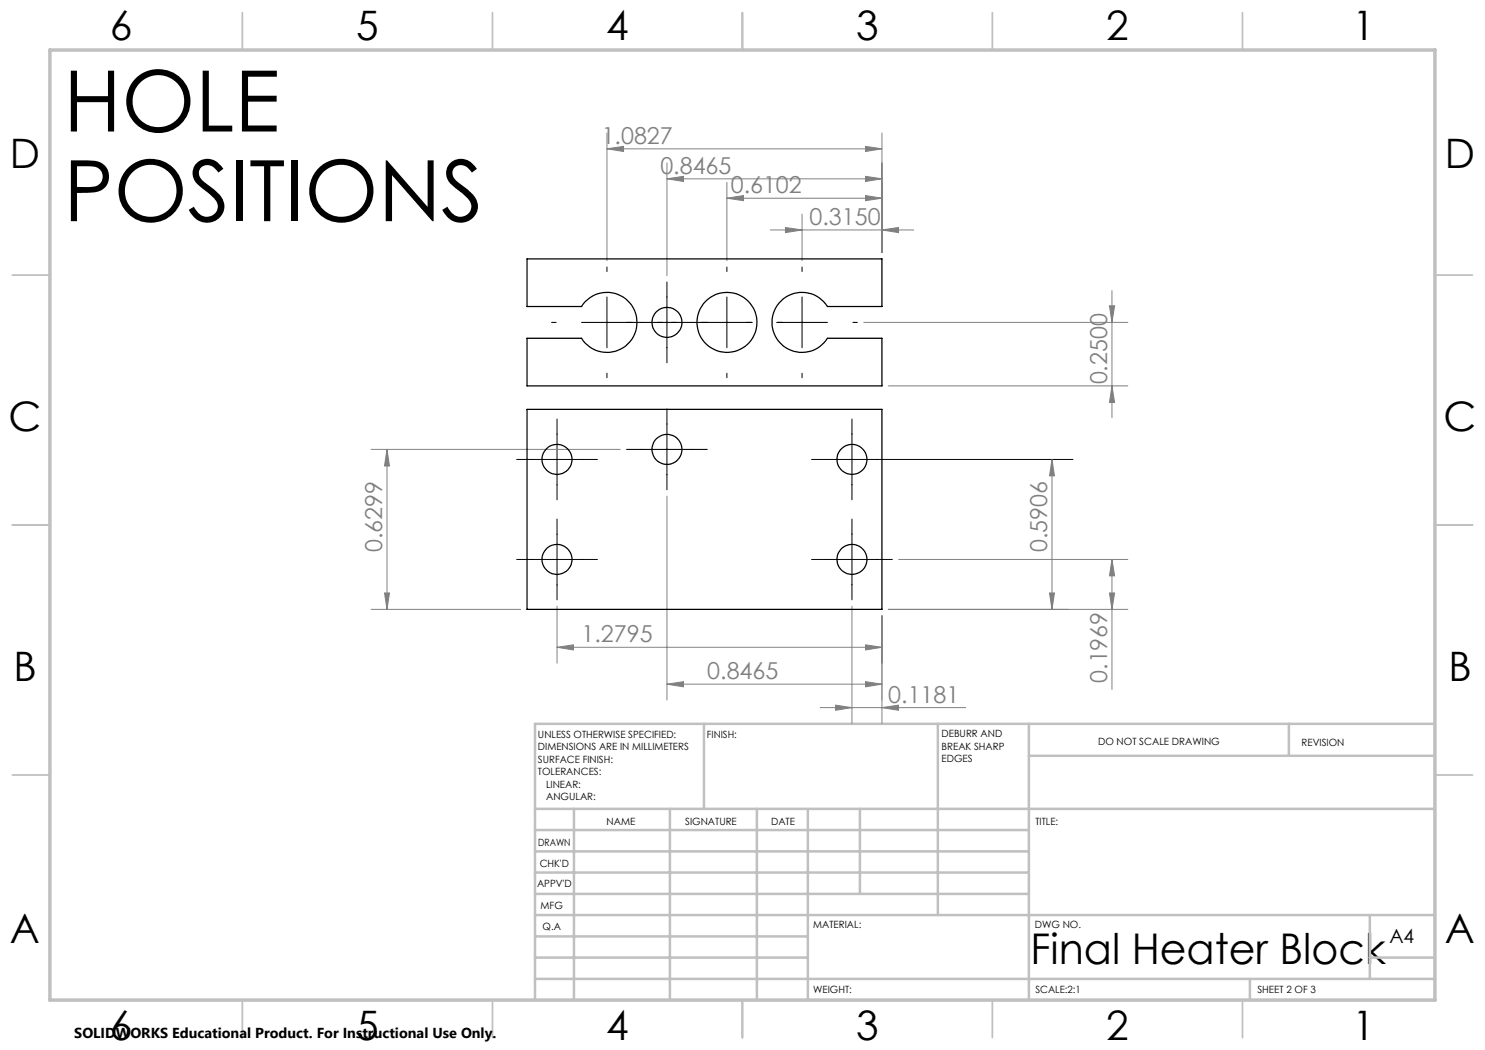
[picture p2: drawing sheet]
<svg xmlns="http://www.w3.org/2000/svg" width="297mm" height="210mm" viewBox="0 0 297 210" stroke-linecap="round" stroke-linejoin="round" font-family="sans-serif">
<g fill="none" stroke="#808080" stroke-width=".2">
<path d="M121.4 29.8l3.3-.5v1zM121.4 26.6v25.5M121.4 29.8h55M133.4 35.8l3.3-.5v1zM133.4 32.6v22.5M133.4 35.8h43M145.4 39.6l3.3-.5v1zM145.4 36.5v15.6M145.4 39.6h31M173.1 39.1l3.3 .5-3.3 .5zM173.1 35.3l3.3 .5-3.3 .5zM173.1 29.3l3.3 .5-3.3 .5z"/>
<path d="M176.4 26.6v23.9M154.1 46h28.6M157.1 45.5l3.3 .5-3.3 .5zM160.4 42.8v9.3M176.4 46l3.3-.5v1zM222.4 58.1v25.4M172.8 64.5h52.8M177.7 77.2h47.9M221.9 61.2h1l-.5 3.3zM222.4 77.2l.5 3.3h-1zM74.2 89.9h49.8M77.4 89.9v32"/>
<path d="M77.4 89.9l.5 3.3h-1zM133.4 99.2v40.8M210.4 91.9v30M210.4 91.9l.5 3.3h-1zM76.9 118.6h1l-.5 3.3zM179.7 111.9h45.9M209.9 118.6h1l-.5 3.3zM221.9 118.6h1l-.5 3.3zM222.4 111.9v26M222.4 111.9l.5 3.3h-1zM74.2 121.9h29.9M111.4 129.5l3.3-.5v1z"/>
<path d="M111.4 121.2v11.4M111.4 129.5h65M133.4 136.8l3.3-.5v1.1zM133.4 136.8h43M170.4 121.2v23.5M173.1 136.3l3.3 .5-3.3 .6zM173.1 129l3.3 .5-3.3 .5zM176.4 123.1v21.6M177.7 121.9h47.9M164 141.5h29.1M167.1 141l3.3 .5-3.3 .6zM176.4 141.5l3.3-.5v1.1z"/>
</g>
<g fill="none" stroke="#000" stroke-width=".2">
<path d="M121.4 53.4v.9M121.4 59.4v10.2M133.4 56.4v16.2M145.4 53.4v.9M145.4 59.4v10.2M160.4 53.4v.9M160.4 59.4v10.2M110.3 64.5h.9M116.3 64.5h34.2M121.4 74.6v1M145.4 74.6v1M155.3 64.5h10.2"/>
<path d="M160.4 74.6v1M170.6 64.5h.9M103.3 91.9h16.2M111.4 83.8v16.2M125.3 89.9h16.2M133.4 81.8v16.2M162.3 91.9h52.3M170.4 83.8v16.2M103.3 111.9h16.2M111.4 103.8v16.2M162.3 111.9h16.2M170.4 103.8v16.2"/>
</g>
<g fill="none" stroke="#c0c0c0" stroke-width=".35">
<path d="M48.5 2.5v7.5M98.5 2.5v7.5M148.5 2.5v7.5M198.5 2.5v7.5M248.5 2.5v7.5M2.5 55h7.5M287 55h7.5M2.5 105h7.5M287 105h7.5M2.5 155h7.5M287 155h7.5M48.5 200v7.5"/>
<path d="M98.5 200v7.5M148.5 200v7.5M198.5 200v7.5M248.5 200v7.5"/>
</g>
<g fill="none" stroke="#c0c0c0" stroke-width=".5">
<path d="M140.8 144.8v17M187.6 144.8v38.2M205.8 144.8v55.2M205.8 151.2h81.2M257.8 144.8v6.4M287 144.8h-180v55.2M107 161.8h180M107 178.8h98.8M107 174.5h98.8M107 170.3h98.8M107 166h98.8M114.8 161.8v38.2"/>
<path d="M134 161.8v38.2M151.4 161.8v38.2M161.6 161.8v38.2M172 161.8v17M107 195.8h180M107 191.5h54.6M107 187.3h54.6M107 183h180M250 195.8v4.2M274 191.5h13M274 183v12.8"/>
</g>
<path d="M10 10h277v190h-277z" fill="none" stroke="#c0c0c0" stroke-width=".7"/>
<g fill="#808080">
<path d="M173.1 136.3l3.3 .5-3.3 .6zM133.4 136.8l3.3-.5v1.1zM173.1 129l3.3 .5-3.3 .5zM111.4 129.5l3.3-.5v1zM176.4 46l3.3-.5v1zM157.1 45.5l3.3 .5-3.3 .5zM173.1 39.1l3.3 .5-3.3 .5zM145.4 39.6l3.3-.5v1zM173.1 35.3l3.3 .5-3.3 .5zM133.4 35.8l3.3-.5v1zM173.1 29.3l3.3 .5-3.3 .5zM121.4 29.8l3.3-.5v1z"/>
<path d="M167.1 141l3.3 .5-3.3 .6zM176.4 141.5l3.3-.5v1.1z"/>
<path d="M221.9 118.6h1l-.5 3.3zM222.4 111.9l.5 3.3h-1zM209.9 118.6h1l-.5 3.3zM210.4 91.9l.5 3.3h-1zM76.9 118.6h1l-.5 3.3zM77.4 89.9l.5 3.3h-1zM222.4 77.2l.5 3.3h-1zM221.9 61.2h1l-.5 3.3z"/>
</g>
<g fill="none" stroke="#000" stroke-width=".25">
<path d="M105.4 51.8h71v9.5h-10.9a6 6 0 0 0-9-1.4 6 6 0 0 0 0 9.1 6 6 0 0 0 9-1.3h10.9v9.5h-71v-9.5h10.9a6 6 0 0 0 9 1.3 6 6 0 0 0 0-9.1 6 6 0 0 0-9 1.4h-10.9zM105.4 81.9h71v40h-71z"/>
<circle cx="133.4" cy="64.5" r="3"/>
<circle cx="145.4" cy="64.5" r="6"/>
<circle cx="111.4" cy="91.9" r="2.99"/>
<circle cx="133.4" cy="89.9" r="3"/>
<circle cx="170.4" cy="91.9" r="3"/>
<circle cx="111.4" cy="111.9" r="2.99"/>
<circle cx="170.4" cy="111.9" r="3"/>
</g>
<g font-size="16.9">
<text x="12.7" y="26.3">HOLE</text>
<text x="12.7" y="44.2">POSITIONS</text>
</g>
<text font-size="8.5" x="206.1" y="192.7">Final Heater Block</text>
<g font-size="8.1">
<text x="22" y="8">6</text>
<text x="71.2" y="8">5</text>
<text x="121.2" y="8">4</text>
<text x="171.3" y="8">3</text>
<text x="221.3" y="8">2</text>
<text x="270.5" y="8">1</text>
<text x="2" y="33.6">D</text>
<text x="289" y="33.6">D</text>
<text x="1.7" y="86.1">C</text>
<text x="288.7" y="86.1">C</text>
<text x="2.7" y="136.1">B</text>
<text x="289.7" y="136.1">B</text>
<text x="2" y="188.6">A</text>
<text x="289" y="188.6">A</text>
<text x="22" y="208">6</text>
<text x="71.2" y="208">5</text>
<text x="121.2" y="208">4</text>
<text x="171.3" y="208">3</text>
<text x="221.3" y="208">2</text>
<text x="270.5" y="208">1</text>
</g>
<g font-size="4.7" fill="#808080">
<text x="120.3" y="28.7">1.0827</text>
<text x="132.1" y="34.7">0.8465</text>
<text x="146.1" y="38.6">0.6102</text>
<text x="161.9" y="45">0.3150</text>
<text x="221.4" y="76.9" transform="rotate(-90 221.4 76.9)">0.2500</text>
<text x="76.4" y="110.4" transform="rotate(-90 76.4 110.4)">0.6299</text>
<text x="209.4" y="110.4" transform="rotate(-90 209.4 110.4)">0.5906</text>
<text x="116.3" y="128.4">1.2795</text>
<text x="141.5" y="135.8">0.8465</text>
<text x="221.4" y="136.6" transform="rotate(-90 221.4 136.6)">0.1969</text>
<text x="177.7" y="140.5">0.1181</text>
</g>
<text font-size="3.9" x="277.9" y="188.5">A4</text>
<text font-size="2.9" x="14.9" y="207.6">SOLIDWORKS Educational Product. For Instructional Use Only.</text>
<g font-size="2">
<text x="107.6" y="147.6">UNLESS OTHERWISE SPECIFIED:</text>
<text x="141.4" y="147.6">FINISH:</text>
<text x="188.3" y="147.5">DEBURR AND</text>
<text x="188.3" y="150">BREAK SHARP</text>
<text x="219.6" y="149">DO NOT SCALE DRAWING</text>
<text x="260.3" y="149.2">REVISION</text>
<text x="107.6" y="150.1">DIMENSIONS ARE IN MILLIMETERS</text>
<text x="107.6" y="152.6">SURFACE FINISH:</text>
<text x="107.6" y="155.1">TOLERANCES:</text>
<text x="188.3" y="152.5">EDGES</text>
<text x="109.2" y="157.6">LINEAR:</text>
<text x="109.2" y="160.1">ANGULAR:</text>
<text x="121.3" y="165">NAME</text>
<text x="137" y="164.9">SIGNATURE</text>
<text x="154.2" y="164.9">DATE</text>
<text x="207.1" y="164.9">TITLE:</text>
<text x="107.6" y="169.1">DRAWN</text>
<text x="107.9" y="173.3">CHK'D</text>
<text x="107.4" y="177.4">APPV'D</text>
<text x="108.1" y="181.8">MFG</text>
<text x="108.5" y="186">Q.A</text>
<text x="162.6" y="185.5">MATERIAL:</text>
<text x="207" y="185.5">DWG NO.</text>
<text x="162.6" y="198.5">WEIGHT:</text>
<text x="207.1" y="198.6">SCALE:2:1</text>
<text x="251.5" y="198.6">SHEET 2 OF 3</text>
</g>
</svg>
